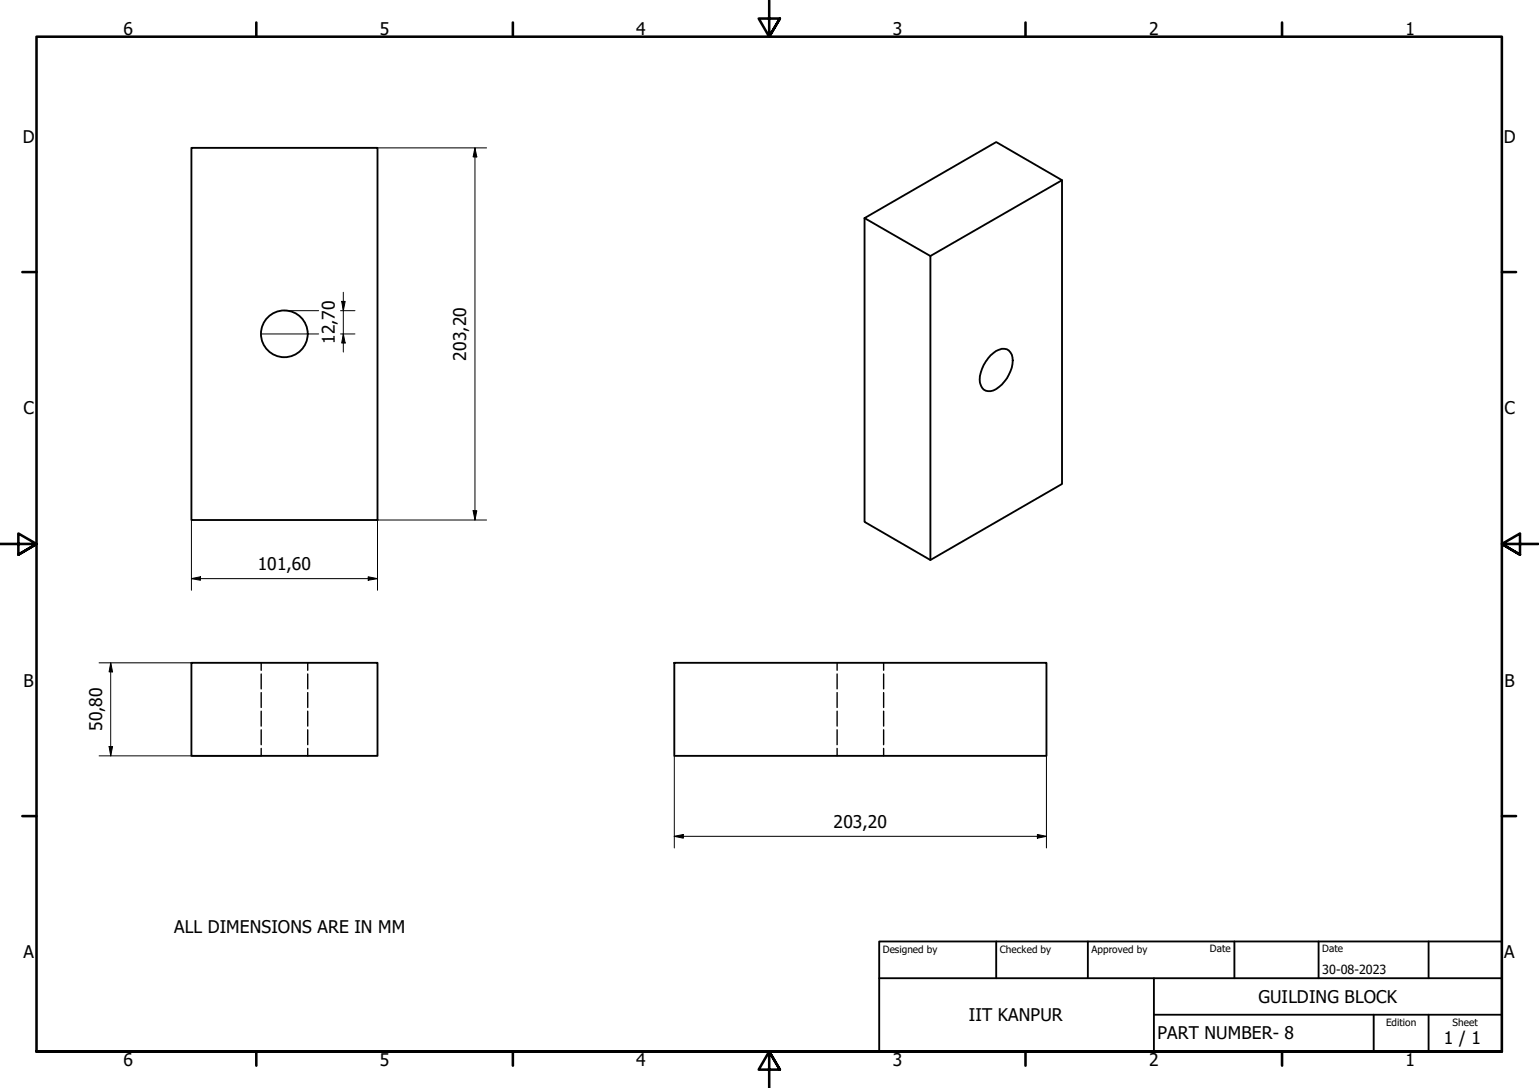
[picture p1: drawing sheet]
<svg xmlns="http://www.w3.org/2000/svg" width="420mm" height="297mm" viewBox="0 0 420 297" stroke-linecap="round" stroke-linejoin="round" font-family="sans-serif">
<!-- layer: Hidden (ISO) -->
<g fill="none" stroke="#000" stroke-width=".38">
<path d="M71.3 181v2M71.3 184v4.1M71.3 189.1v4.1M71.3 194.2v4M71.3 199.2v4.1M84 181v2M84 184v4.1M84 189.1v4.1M84 194.2v4M84 199.2v4.1M228.5 181v2M228.5 184v4.1"/>
<path d="M228.5 189.1v4.1M228.5 194.2v4M228.5 199.2v4.1M241.2 181v2M241.2 184v4.1M241.2 189.1v4.1M241.2 194.2v4M241.2 199.2v4.1M71.3 204.3v2.1M84 204.3v2.1M228.5 204.3v2.1M241.2 204.3v2.1"/>
</g>
<!-- layer: Visible (ISO) -->
<g fill="none" stroke="#000" stroke-width=".51">
<path d="M52.3 40.4h50.8v101.6h-50.8zM236 59.5l36-20.7 17.9 10.4-35.9 20.7zM289.9 49.2v82.9l-35.9 20.8-18-10.4v-83M254 69.9v83M270.4 97a4.7 4.7 0 0 1 4.5-1.6 3.5 3.5 0 0 1 1.5 4 9.8 9.8 0 0 1-5.2 7.2 2.57 2.57 0 0 1-3.7-2.2 9.9 9.9 0 0 1 2.9-7.4zM52.3 181h50.8v25.4h-50.8zM184.1 181h101.6v25.4h-101.6z"/>
<circle cx="77.6" cy="91.1" r="6.4"/>
</g>
<!-- layer: Border (ISO) -->
<g fill="none" stroke="#000" stroke-width=".7">
<path d="M70 6.1v3.9M140 6.1v3.9M210 0v10l-2.9-4.9h5.8l-2.9 4.9 2.9-4.9M280 6.1v3.9M350 6.1v3.9M6.1 74.3h3.9M410 74.3h3.9M0 148.5h10l-5-2.8v5.7l5-2.9-5 2.9M420 148.5h-10l5-2.8v5.7l-5-2.9 5 2.9M6.1 222.8h3.9M410 222.8h3.9M10 287.1v-277.1h400v277.1h-400h400"/>
<path d="M70 287.1v3.8M140 287.1v3.8M212.9 292l-2.9-4.9 2.9 4.9h-5.8l2.9-4.9v9.9M280 287.1v3.8M350 287.1v3.8"/>
</g>
<!-- layer: Title (ISO) -->
<path d="M240 257h170v30.1h-170zM272 257v10.1M297 257v10.1M337 257v10.1M360 257v10.1M390 257v10.1M240 267.1h170M315 277h95M315 267.1v20M375 277v10.1M390 277v10.1" fill="none" stroke="#000" stroke-width=".51"/>
<!-- layer: Dimension (ISO) -->
<g fill="none" stroke="#000" stroke-width=".27">
<path d="M103.1 40.4h29.7M129.7 40.4l.5 2.4h-1zM129.7 40.4v101.6M93.7 79.8v16.3M71.3 91.2h15.7M77.7 84.8h9.3M93 84.8h3.9M93 91.2h3.9M93.3 82.3h.9l-.5 2.5zM93.7 91.2l.5 2.4h-.9zM129.2 139.4h1l-.5 2.6zM52.3 158l2.4-.5v.9z"/>
<path d="M52.3 158h50.8M52.3 142v19.1M100.5 157.5l2.6 .5-2.6 .4zM132.8 142h-29.7v19.1M27.1 181h25.2M30.2 181l.5 2.4h-.9zM30.2 181v25.4M27.1 206.4h44.2M29.8 203.8h.9l-.5 2.6zM184.1 206.4v25.1M285.7 206.4v25.1M184.1 228.3l2.5-.5v1z"/>
<path d="M184.1 228.3h101.6M283.2 227.8l2.5 .5-2.5 .5z"/>
</g>
<path d="M129.7 40.4l.5 2.4h-1zM93.3 82.3h.9l-.5 2.5zM93.7 91.2l.5 2.4h-.9zM129.2 139.4h1l-.5 2.6zM52.3 158l2.4-.5v.9zM100.5 157.5l2.6 .5-2.6 .4zM30.2 181l.5 2.4h-.9zM29.8 203.8h.9l-.5 2.6zM184.1 228.3l2.5-.5v1zM283.2 227.8l2.5 .5-2.5 .5z" fill="#000"/>
<g font-size="4.8">
<text x="33.7" y="9.6">6</text>
<text x="103.7" y="9.6">5</text>
<text x="173.7" y="9.6">4</text>
<text x="243.7" y="9.6">3</text>
<text x="313.7" y="9.6">2</text>
<text x="383.7" y="9.6">1</text>
<text x="6.2" y="38.9">D</text>
<text x="410.5" y="38.9">D</text>
<text x="91.4" y="94" transform="rotate(-90 91.4 94)">12,70</text>
<text x="127.3" y="98.5" transform="rotate(-90 127.3 98.5)">203,20</text>
<text x="6.4" y="113.1">C</text>
<text x="410.7" y="113.1">C</text>
<text x="70.4" y="155.6">101,60</text>
<text x="6.4" y="187.4">B</text>
<text x="410.7" y="187.4">B</text>
<text x="27.9" y="199.6" transform="rotate(-90 27.9 199.6)">50,80</text>
<text x="227.6" y="225.9">203,20</text>
<text x="47.6" y="254.6">ALL DIMENSIONS ARE IN MM</text>
<text x="6.4" y="261.7">A</text>
<text x="410.7" y="261.7">A</text>
<text x="343.5" y="273.8">GUILDING BLOCK</text>
<text x="264.5" y="278.8">IIT KANPUR</text>
<text x="316" y="283.8">PART NUMBER- 8</text>
<text x="394.2" y="285">1 / 1</text>
<text x="33.7" y="290.9">6</text>
<text x="103.7" y="290.9">5</text>
<text x="173.7" y="290.9">4</text>
<text x="243.7" y="290.9">3</text>
<text x="313.7" y="290.9">2</text>
<text x="383.7" y="290.9">1</text>
</g>
<text font-size="3.4" x="361" y="266">30-08-2023</text>
<g font-size="2.7">
<text x="241" y="260.1">Designed by</text>
<text x="273" y="260.1">Checked by</text>
<text x="298" y="260.1">Approved by</text>
<text x="330.3" y="260">Date</text>
<text x="361" y="260">Date</text>
<text x="378.4" y="280.1">Edition</text>
<text x="396.6" y="280.1">Sheet</text>
</g>
</svg>
